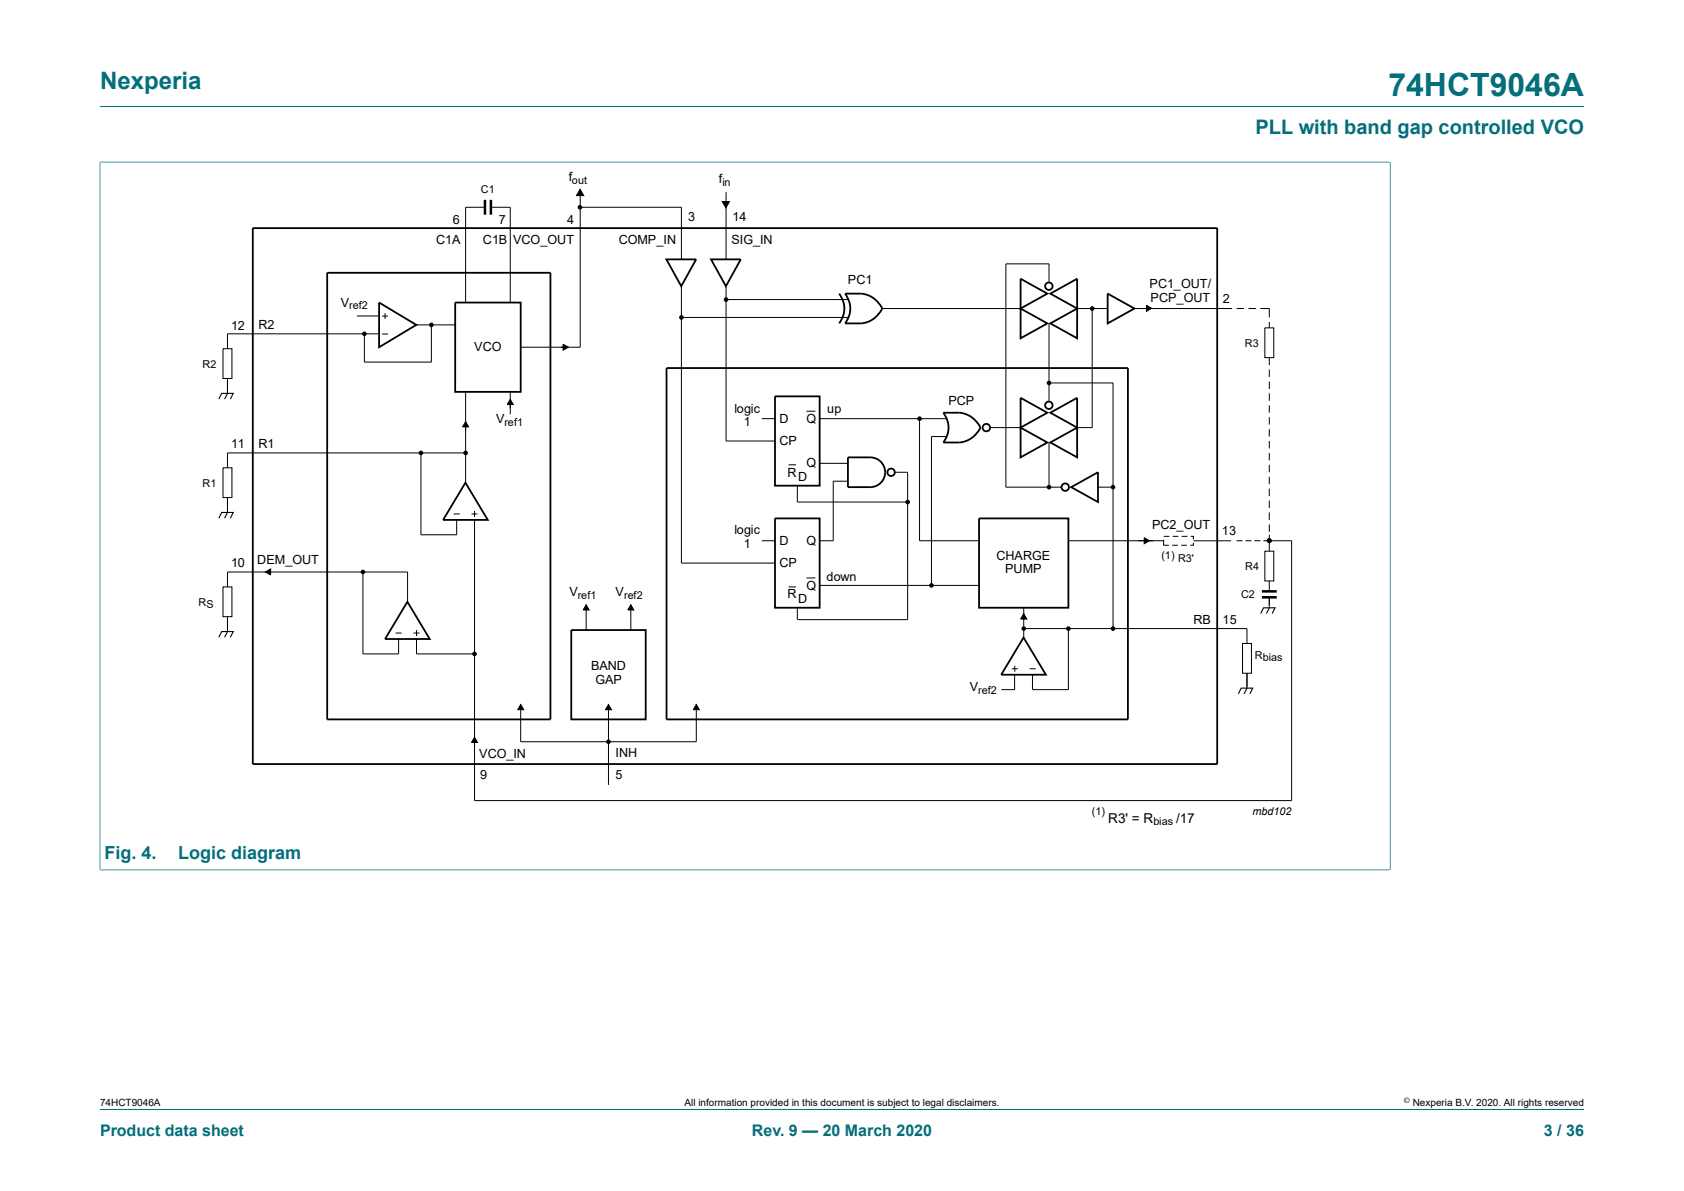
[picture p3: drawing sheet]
<svg xmlns="http://www.w3.org/2000/svg" width="297mm" height="210mm" viewBox="0 0 297 210" stroke-linecap="round" stroke-linejoin="round" font-family="sans-serif">
<path d="M17.6 18.8h261.8M17.6 28.6h227.7M17.6 28.5v125M245.2 28.5v125M17.6 153.4h227.7M17.6 195.6h261.8" fill="none" stroke="#036f7b" stroke-width=".18"/>
<g fill="none" stroke="#000" stroke-width=".18">
<path d="M85.5 36.5h-3.4v16.8M86.6 36.5h3.4v16.8M102.3 33.4l.7 1.1h-1.3zM102.3 36.5h17.9v9.2M102.3 33.9v27.3h-10.5M127.4 35.5h1.3l-.7 1.2zM128.1 33.9v11.8M63 55.7h3.9M66.9 58.9h-26.8v2.6M67.4 55.7h1M67.4 58.9h1M67.9 55.2v1.1"/>
<path d="M73.2 57.3h7.1M76.1 57.3v6.5h-11.8v-4.9M120.2 50.2v49.1h16.5M120.2 56h29.4M128.1 50.2v27.6h8.6M128.1 52.8h21.5M155.6 54.4h24.4M185 49.7v-3.2h-7.6v39.4h9.7M185 57v13.7M190 54.4h5.2M192.6 54.4v21h-2.6M199.9 54.4h17.4"/>
<path d="M202.2 53.8l.9 .6-.9 .5zM218.1 54.4h1.3M220.2 54.4h1.3M222.3 54.4h1.6v1.6M223.1 57.8h1.6v5.3h-1.6zM223.9 56.8v1M39.3 61.5h1.6v5.2h-1.6zM40.1 66.7v2.7M74.2 79.9v14.4h6.3v-2.6M82.1 74.3l.5 1h-1zM82.1 69.1v16M82.1 79.9h-42v2.6"/>
<path d="M90 70.4l.5 .9h-1zM90 69.1v3.9M99.3 60.7l.9 .5-.9 .6zM134.4 73.8h2.3M142.2 72.5h1.6M144.6 73.8h22.3M162.2 73.8v21.5h10.5M166.9 77h-2.6v26.2M174.8 75.4h5.2M185 78v7.9M185 67.5h11.3v43.3M223.9 63.1v1.3"/>
<path d="M223.9 65.2v1.3M223.9 67.3v1.3M223.9 69.4v1.3M223.9 71.5v1.3M223.9 73.6v1.3M223.9 75.7v1.3M223.9 77.8v1.3M223.9 79.9v1.3M39.3 82.5h1.6v5.2h-1.6zM40.1 87.7v2.7M80 90.6h1.1M83.2 90.6h1"/>
<path d="M83.7 91.7v49.5h144.1v-45.9h-5M83.7 90.1v1M134.4 95.3h2.3M139.1 82h1.3M140.6 85.6v2.9M140.7 88.5h19.4M144.6 81.7h4.9M146.9 84.8h2.6M147 84.8v10.5h-2.4M157.7 83.3h2.3M160.1 83.3v26h-19.4M188.4 95.3h16.8"/>
<path d="M193.6 85.9h2.7M201.8 94.8l.9 .5-.9 .6zM205.2 95.2v.9h.9M205.2 94.6h1M206.7 96.1h1M206.8 94.6h1M208.3 96.1h1M208.4 94.6h1M210 94.6h.5v.5M210.5 95.7v.4h-.6M210.5 95.4h6.6M218.1 95.3h1"/>
<path d="M219.7 95.3h1M221.2 95.3h1.1M223.1 97.2h1.6v5.2h-1.6zM223.9 82v1.3M223.9 84.1v1.3M223.9 86.2v1.3M223.9 88.3v1.3M223.9 90.4v1.3M223.9 92.5v1.3M223.9 94.3v2.9M39.3 103.5h1.6v5.2h-1.6zM40.1 103.5v-2.6h31.8v5.2"/>
<path d="M40.1 108.7v2.7M46.8 100.9l.9-.6v1.1zM64 100.9v14.4h6.3v-2.6M69.8 111.6h1M72.9 111.6h1.1M73.5 111.1v1M73.5 112.7v2.6h10.2M103.4 106.6l.5 1h-1.1zM103.4 106.6v4.5M111.3 106.6l.5 1h-1.1zM111.3 106.6v4.5M139.1 103.5h1.3"/>
<path d="M140.6 107.2v2.1M142.2 101.9h1.6M144.6 103.2h28.1M178.4 117.9h1.1M178.9 119v2.6M179 117.4v1M180.6 108.2l.5 1h-1.1zM180.6 110.8h39.3v2.7M180.6 107.2v5.2M181.6 117.9h1.1M182.1 119v2.6M188.4 110.8v10.8h-6.3"/>
<path d="M219.1 113.5h1.6v5.2h-1.6zM219.9 118.7v2.6M223.9 102.4v1.9M223.9 105.3v1.9M83.7 130l.5 .9h-1zM91.8 124.2l.6 .9h-1.1zM91.8 124.2v6.6h31v-6.6M107.3 124.2l.5 .9h-1zM107.3 124.2v14.2M122.8 124.2l.5 .9h-1zM176.6 121.6h2.4"/>
<circle cx="102.3" cy="36.5" r=".31"/>
<circle cx="64.3" cy="58.9" r=".32"/>
<circle cx="76.1" cy="57.3" r=".31"/>
<circle cx="120.2" cy="56" r=".31"/>
<circle cx="128.1" cy="52.8" r=".32"/>
<circle cx="192.6" cy="54.4" r=".32"/>
<circle cx="74.2" cy="79.9" r=".31"/>
<circle cx="82.1" cy="79.9" r=".31"/>
<circle cx="162.2" cy="73.8" r=".32"/>
<circle cx="185" cy="67.5" r=".31"/>
<circle cx="160.1" cy="88.5" r=".31"/>
<circle cx="185" cy="85.9" r=".32"/>
<circle cx="196.3" cy="85.9" r=".31"/>
<circle cx="64" cy="100.9" r=".32"/>
<circle cx="83.7" cy="115.3" r=".31"/>
<circle cx="164.3" cy="103.2" r=".31"/>
<circle cx="180.6" cy="110.8" r=".31"/>
<circle cx="188.4" cy="110.8" r=".31"/>
<circle cx="196.3" cy="110.8" r=".31"/>
<circle cx="107.3" cy="130.8" r=".32"/>
</g>
<path d="M85.5 35.2v2.7M86.6 35.2v2.7M222.6 104.3h2.6M222.6 105.3h2.6" fill="none" stroke="#000" stroke-width=".44"/>
<g fill="none" stroke="#000" stroke-width=".32">
<path d="M44.6 40.2h170.1v94.5h-170.1zM57.7 48.1h39.4v78.7h-39.4zM66.9 53.3l6.5 4-6.5 3.9zM80.3 53.3h11.5v15.8h-11.5zM117.5 45.7h5.3l-2.7 4.8zM125.4 45.7h5.2l-2.6 4.8zM148 51.8a4.2 4.2 0 0 1 0 5.2M149.1 51.8h2.8a4.6 4.6 0 0 1 3.7 2.6 4.7 4.7 0 0 1-3.7 2.6h-2.8a4.2 4.2 0 0 0 0-5.2zM180 49.1l4.7 2.7-4.7 2.6zM180 54.4l4.7 2.6-4.7 2.6zM185.2 51.8l4.8-2.7v5.3zM185.2 57l4.8-2.6v5.2z"/>
<path d="M195.4 51.8l4.7 2.6-4.7 2.6zM117.6 64.9h81.3v61.9h-81.3zM136.7 69.9h7.9v15.7h-7.9zM166.4 72.8h2.9a4.6 4.6 0 0 1 3.6 2.6 4.7 4.7 0 0 1-3.6 2.6h-2.9a4.2 4.2 0 0 0 0-5.2zM180 70.1l4.7 2.7-4.7 2.6zM180 75.4l4.7 2.6-4.7 2.6zM185.2 72.8l4.8-2.7v5.3zM185.2 78l4.8-2.6v5.2zM82.1 85.1l3.9 6.6h-7.9zM136.7 91.4h7.9v15.8h-7.9zM149.5 80.6h4a2.62 2.62 0 0 1 2.6 2.7 2.62 2.62 0 0 1-2.6 2.6h-4zM172.7 91.4h15.7v15.8h-15.7z"/>
<path d="M188.9 85.9l4.7-2.6v5.2zM71.8 106.1l4 6.6h-7.9zM100.8 111.1h13.1v15.7h-13.1zM180.5 112.4l4 6.6h-7.9z"/>
<circle cx="185" cy="50.5" r=".66"/>
<circle cx="174" cy="75.4" r=".66"/>
<circle cx="185" cy="71.5" r=".66"/>
<circle cx="157.2" cy="83.3" r=".66"/>
<circle cx="187.9" cy="85.9" r=".66"/>
</g>
<g fill="#000">
<path d="M102.3 33.4l.7 1.1h-1.3zM127.4 35.5h1.3l-.7 1.2zM202.2 53.8l.9 .6-.9 .5zM82.1 74.3l.5 1h-1zM90 70.4l.5 .9h-1zM99.3 60.7l.9 .5-.9 .6zM201.8 94.8l.9 .5-.9 .6zM46.8 100.9l.9-.6v1.1zM103.4 106.6l.5 1h-1.1zM111.3 106.6l.5 1h-1.1zM180.6 108.2l.5 1h-1.1zM83.7 130l.5 .9h-1z"/>
<path d="M91.8 124.2l.6 .9h-1.1zM107.3 124.2l.5 .9h-1zM122.8 124.2l.5 .9h-1z"/>
<circle cx="102.3" cy="36.5" r=".31"/>
<circle cx="64.3" cy="58.9" r=".32"/>
<circle cx="76.1" cy="57.3" r=".31"/>
<circle cx="120.2" cy="56" r=".31"/>
<circle cx="128.1" cy="52.8" r=".32"/>
<circle cx="192.6" cy="54.4" r=".32"/>
<circle cx="74.2" cy="79.9" r=".31"/>
<circle cx="82.1" cy="79.9" r=".31"/>
<circle cx="162.2" cy="73.8" r=".32"/>
<circle cx="185" cy="67.5" r=".31"/>
<circle cx="160.1" cy="88.5" r=".31"/>
<circle cx="185" cy="85.9" r=".32"/>
<circle cx="196.3" cy="85.9" r=".31"/>
<circle cx="223.9" cy="95.3" r=".36"/>
<circle cx="64" cy="100.9" r=".32"/>
<circle cx="83.7" cy="115.3" r=".31"/>
<circle cx="164.3" cy="103.2" r=".31"/>
<circle cx="180.6" cy="110.8" r=".31"/>
<circle cx="188.4" cy="110.8" r=".31"/>
<circle cx="196.3" cy="110.8" r=".31"/>
<circle cx="107.3" cy="130.8" r=".32"/>
</g>
<g fill="none" stroke="#000" stroke-width=".19">
<path d="M38.6 70.4l.5-1h2l-.5 1M40.1 69.4l-.5 1M38.6 91.4l.5-1h2l-.5 1M40.1 90.4l-.5 1M38.6 112.4l.5-1h2l-.5 1M40.1 111.4l-.5 1M222.3 108.2l.5-1h2.1l-.5 1M223.9 107.2l-.5 1M218.4 122.3l.5-1h2l-.5 1M219.9 121.3l-.5 1"/>
<circle cx="223.9" cy="95.3" r=".36"/>
</g>
<text font-size="5.6" fill="#036f7b" x="244.9" y="16.8">74HCT9046A</text>
<text font-size="4.2" fill="#036f7b" x="17.6" y="15.6">Nexperia</text>
<text font-size="3.5" fill="#036f7b" x="221.4" y="23.7">PLL with band gap controlled VCO</text>
<g font-size="3.2" fill="#036f7b">
<text x="18.4" y="151.5">Fig. 4.</text>
<text x="31.4" y="151.5">Logic diagram</text>
</g>
<g font-size="2.8" fill="#036f7b">
<text x="17.6" y="200.2">Product data sheet</text>
<text x="132.6" y="200.2">Rev. 9 — 20 March 2020</text>
<text x="272.3" y="200.2">3 / 36</text>
</g>
<g font-size="2.4">
<text x="195.4" y="145.1">R3' = R</text>
<text x="207.4" y="145.1">/17</text>
</g>
<g font-size="2.2">
<text x="100.3" y="31.9">f</text>
<text x="126.8" y="32.3">f</text>
<text x="79.9" y="39.4">6</text>
<text x="88" y="39.4">7</text>
<text x="100.1" y="39.4">4</text>
<text x="121.4" y="39">3</text>
<text x="129.2" y="39">14</text>
<text x="76.9" y="43.1">C1A</text>
<text x="85.1" y="43.1">C1B</text>
<text x="90.5" y="43.1">VCO_OUT</text>
<text x="109.1" y="43.1">COMP_IN</text>
<text x="129" y="43.1">SIG_IN</text>
<text x="149.5" y="50.1">PC1</text>
<text x="202.7" y="50.8">PC1_OUT/</text>
<text x="202.9" y="53.2">PCP_OUT</text>
<text x="215.7" y="53.4">2</text>
<text x="40.7" y="58.1">12</text>
<text x="45.6" y="58">R2</text>
<text x="60.1" y="54.1">V</text>
<text x="83.6" y="61.8">VCO</text>
<text x="167.3" y="71.5">PCP</text>
<text x="87.5" y="74.6">V</text>
<text x="129.5" y="72.8">logic</text>
<text x="131.2" y="75.2">1</text>
<text x="137.5" y="74.6">D</text>
<text x="142.2" y="74.6">Q</text>
<text x="145.9" y="72.8">up</text>
<text x="40.7" y="79">11</text>
<text x="45.6" y="79">R1</text>
<text x="137.5" y="78.5">CP</text>
<text x="142.2" y="82.4">Q</text>
<text x="138.9" y="84.1">R</text>
<text x="140.8" y="84.8">D</text>
<text x="129.5" y="94.2">logic</text>
<text x="203.2" y="93.3">PC2_OUT</text>
<text x="215.5" y="94.3">13</text>
<text x="40.7" y="100">10</text>
<text x="45.4" y="99.4">DEM_OUT</text>
<text x="131.2" y="96.6">1</text>
<text x="137.5" y="96.1">D</text>
<text x="137.5" y="100">CP</text>
<text x="142.2" y="96.1">Q</text>
<text x="175.7" y="98.7">CHARGE</text>
<text x="177.3" y="101.1">PUMP</text>
<text x="100.4" y="105.1">V</text>
<text x="108.6" y="105.1">V</text>
<text x="138.9" y="105.5">R</text>
<text x="140.8" y="106.3">D</text>
<text x="142.2" y="104.1">Q</text>
<text x="145.8" y="102.4">down</text>
<text x="210.5" y="110">RB</text>
<text x="215.6" y="110">15</text>
<text x="104.2" y="118.2">BAND</text>
<text x="105" y="120.6">GAP</text>
<text x="171" y="121.8">V</text>
<text x="84.5" y="133.6">VCO_IN</text>
<text x="84.7" y="137.3">9</text>
<text x="108.6" y="137.3">5</text>
<text x="108.6" y="133.5">INH</text>
</g>
<g font-size="1.9">
<text x="84.8" y="34.1">C1</text>
<text x="100.9" y="32.4">out</text>
<text x="127.4" y="32.7">in</text>
<text x="61.6" y="54.5">ref2</text>
<text x="35.7" y="64.8">R2</text>
<text x="219.6" y="61.3">R3</text>
<text x="89" y="75">ref1</text>
<text x="35.7" y="85.9">R1</text>
<text x="204.8" y="98.5">(1)</text>
<text x="207.8" y="99.1">R3'</text>
<text x="219.6" y="100.6">R4</text>
<text x="35" y="106.9">RS</text>
<text x="101.9" y="105.6">ref1</text>
<text x="110.1" y="105.6">ref2</text>
<text x="218.9" y="105.5">C2</text>
<text x="221.3" y="116.3">Rbias</text>
<text x="172.5" y="122.3">ref2</text>
<text x="192.6" y="143.7">(1)</text>
<text x="220.9" y="143.6">mbd102</text>
<text x="203.4" y="145.5">bias</text>
</g>
<g font-size="1.8">
<text x="17.6" y="195">74HCT9046A</text>
<text x="120.7" y="195">All information provided in this document is subject to legal disclaimers.</text>
<text x="249.2" y="195">Nexperia B.V. 2020. All rights reserved</text>
</g>
<text font-size="1.4" x="247.6" y="194.6">©</text>
</svg>
